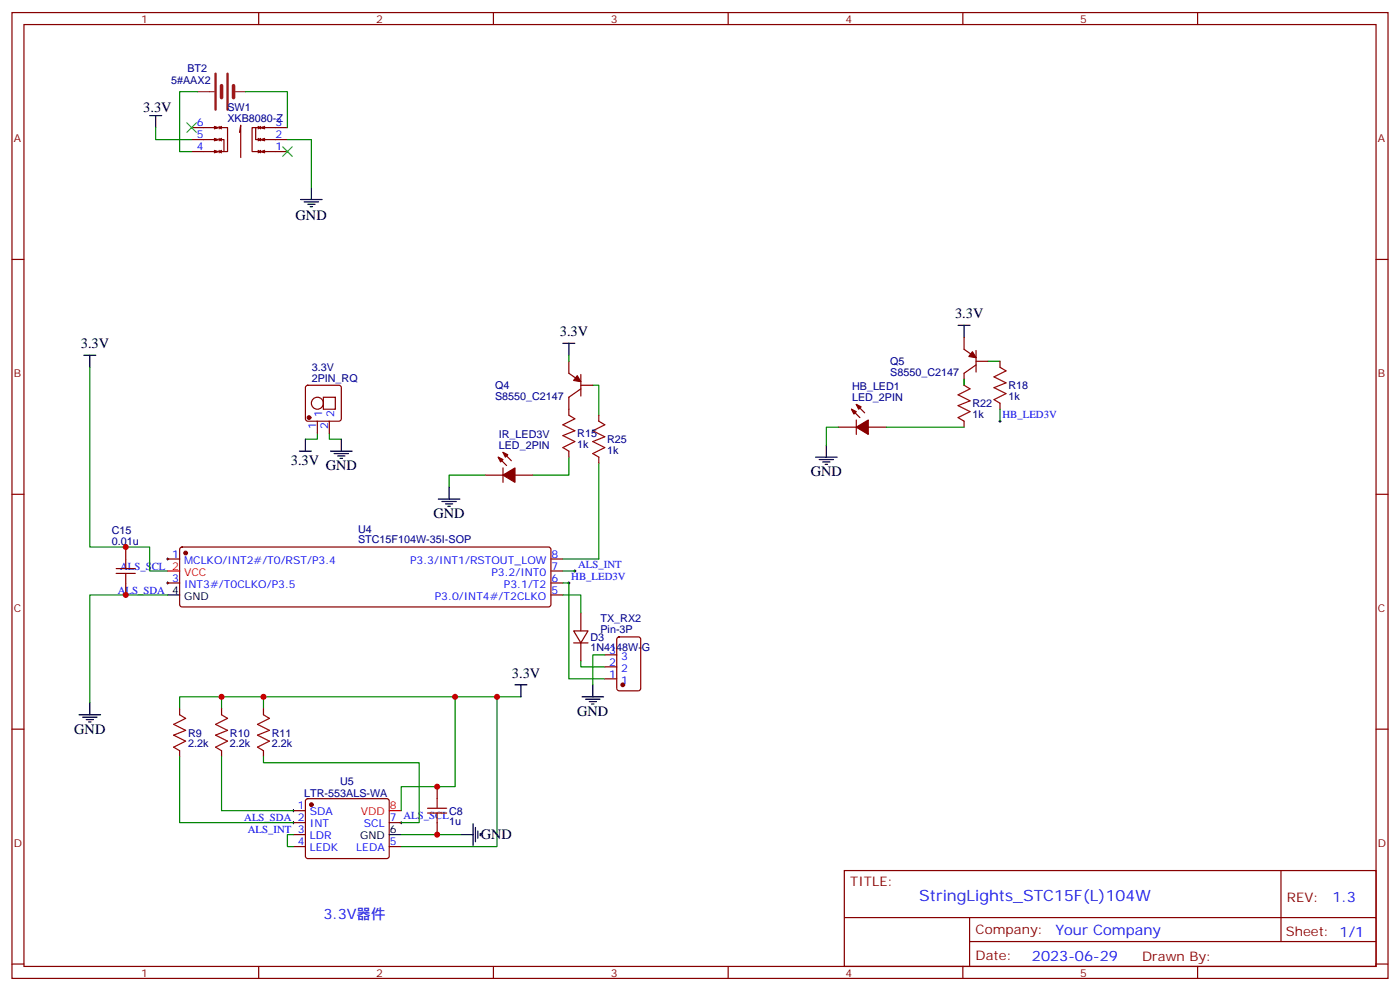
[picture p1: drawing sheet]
<svg xmlns="http://www.w3.org/2000/svg" width="412mm" height="292mm" viewBox="0 0 412 292" stroke-linecap="round" stroke-linejoin="round" font-family="sans-serif">
<g fill="none" stroke="#870000" stroke-width=".35">
<path d="M3.5 3.7h405.4v284.3h-405.4zM7.1 7.2h398.2v277.3h-398.2zM76.2 3.7v3.5M145.3 3.7v3.5M214.5 3.7v3.5M283.6 3.7v3.5M352.8 3.7v3.5M56.4 37.6h7.8l-1.1 .3M63.1 37.2l1.1 .4M64.6 37.2v.7M64.6 37.6l.7 .3M65.3 37.2l-.7 .4h2.4v7h-1"/>
<path d="M70.6 39l.3-2.1v9.5M75.3 37.6h-1v7h2.4l-.7 .4M76 37.2l.7 .4M76.7 37.6h-1.4v3.5h1.4l-.7 .4M76.7 37.2v.7M76.7 37.6l-.7 .3M78 37.2l-1.1 .4M84.7 37.6h-7.8l1.1 .3M56.4 41.1h7.8l-1.1 .4M56.4 44.6h7.8l-1.1 .4M63.1 40.7l1.1 .4M63.1 44.3l1.1 .3"/>
<path d="M64.6 40.7v.8M64.6 44.3v.7M64.6 41.1l.7 .4M64.6 44.6l.7 .4M65.3 40.7l-.7 .4h1.4v3.5h-1.4M65.3 44.3l-.7 .3M76 40.7l.7 .4M76 44.3l.7 .3M76.7 40.7v.8M76.7 44.3v.7M78 40.7l-1.1 .4M78 44.3l-1.1 .3"/>
<path d="M84.7 41.1h-7.8l1.1 .4M84.7 44.6h-7.8l1.1 .4M3.5 76.4h3.6M405.3 76.4h3.6M284 99.3v3.5l3.5 2.5M90.2 113.6l.5-.2h9.1l.5 .2 .2 .5v9.2l-.2 .5-.5 .2h-9.1l-.5-.2-.2-.5v-9.2zM95.2 116.9h3.6v3.6h-3.6zM167.6 106.4v3.5l3.5 2.5M171.1 110.2v6.4M171.1 114.5l-3.5 2.4v5.3M171.1 113.4h3.5M252.2 119.1l2.5 2.4"/>
<path d="M287.5 107.4l-3.5 2.5v3.5M287.5 106.4h3.5M287.5 103.2v6.3M294.6 106.4v1.7M294.6 118.7v1.8M93.5 124v3.5M97 124v3.5M142.9 139.9h5.3M146.8 134.6l2.4 2.5M148.2 133.2l2.4 2.4M148.2 137.8v4.2M151.7 139.9h5.3"/>
<path d="M167.6 132.8v1.8M176.4 122.2v1.8M176.4 134.6v1.7M246.9 125.8h5.3M250.8 120.5l2.5 2.4M252.2 123.6v4.3M255.8 125.8h5.3M284 124v1.8M3.5 145.5h3.6M405.3 145.5h3.6M37 161v3.6M37 171.6v3.6"/>
<path d="M49.4 164.6h3.5M49.4 171.6h3.5M53.2 161.2l.4-.2h108l.5 .2 .2 .5v16.3l-.3 .5-.4 .2h-108l-.5-.3-.2-.4v-16.3zM162.3 164.6h3.5M162.3 171.6h3.5M162.3 175.2h3.5M162.3 168.1h3.5M169 185.7h4.2l-2.1 3.6zM169 189.3h4.2M171.1 180.4v5.3M171.1 189.3v5.3M178.2 199.8h3.5"/>
<path d="M178.2 196.3h3.5M178.2 192.8h3.5M181.9 187.7l.5-.2h5.6l.7 .4v14.8l-.4 .6-5.9 .1-.7-.5v-14.7zM3.5 214.7h3.6M52.9 208.7v1.7M65.3 208.7v1.7M77.6 208.7v1.7M405.3 214.7h3.6M52.9 221v1.8M65.3 221v1.8M77.6 221v1.8M86.4 238.7h3.6"/>
<path d="M90.2 235.3l.5-.2h23.2l.5 .2 .3 .5-.1 16.5-.7 .5-23.5-.1-.4-.6v-16.3zM128.8 231.6v3.5M86.4 242.2h3.6M86.4 245.7h3.6M86.4 249.2h3.6M114.7 242.2h3.5M114.7 249.2h3.5M128.8 242.2v3.5M248.7 256.3h156.6v28.2h-156.6zM377.3 256.3v20.9M248.7 270.1h156.5M285.6 277.2h119.6"/>
<path d="M285.6 270.1v14.2M3.5 283.8h3.6M76.2 284.5v3.5M145.3 284.5v3.5M214.5 284.5v3.5M283.6 284.5v3.5M352.8 284.5v3.5M405.3 283.8h3.6"/>
<circle cx="93.5" cy="118.7" r="1.76"/>
</g>
<g fill="none" stroke="#008700" stroke-width=".35">
<path d="M45.9 37.6v3.5h10.5M58.2 27h-5.3v17.6h3.5M72.3 27h12.4v10.6M84.7 41.1h7v14.1M26.5 108.1v52.9h17.6v7.1h5.3M167.6 104.6v1.8M174.6 113.4h1.8v8.8M284 111.7v1.7M291 106.4h3.6M93.5 127.5v1.8h-3.5M97 127.5v1.8h3.5M142.9 139.9h-10.6v3.5"/>
<path d="M167.6 134.6v5.3h-10.6M176.4 136.3v28.3h-10.6M246.9 125.8h-3.5v5.3M261.1 125.8h22.9M294.6 120.5v3.5M49.4 175.2h-22.9v31.7M165.8 171.6h1.8v28.2h10.6M165.8 175.2h5.3v5.2M165.8 168.1h3.5M171.1 194.6v1.7h7.1M178.2 192.8h-3.6v8.8M65.3 205.1v3.6"/>
<path d="M77.6 205.1v3.6M134.1 205.1v26.5h-15.9v7.1M146.4 205.1v44.1h-28.2M153.5 205.1h-100.6v3.6M52.9 222.8v19.4h33.5M65.3 222.8v15.9h21.1M77.6 222.8v1.7h45.9v17.7h-5.3M86.4 245.7h-1.7v3.5h1.7M118.2 245.7h17.6"/>
</g>
<g fill="none" stroke="#000" stroke-width=".29">
<path d="M294.2 124h.7M294.6 123.6v.8M49 171.6h.7M49 164.6h.7M49.4 164.2v.7M49.4 171.3v.7M167.2 171.6h.7M167.6 171.3v.7M169 168.1h.7M169.3 167.7v.8M86.1 238.7h.7M86.4 238.3v.7"/>
<path d="M86.1 242.2h.7M86.4 241.8v.7M117.8 242.2h.7M118.2 241.8v.7"/>
</g>
<g fill="#870000" stroke="#870000" stroke-width=".35">
<path d="M148.2 139.9l3.5-2.1v4.2z"/>
<path d="M146.8 134.6l1.4 .7-.7 .7z"/>
<path d="M148.2 133.2l1.4 .7-.7 .7z"/>
<path d="M170 110.6l1.1 1.8-2.1-.4z"/>
<path d="M286.5 103.5l1 1.8-2.1-.3z"/>
<path d="M252.2 125.8l3.6-2.2v4.3z"/>
<path d="M250.8 120.5l1.4 .7-.7 .7z"/>
<path d="M252.2 119.1l1.4 .7-.7 .7z"/>
<circle cx="91" cy="122.9" r=".53"/>
<circle cx="54.7" cy="162.8" r=".53"/>
<circle cx="183.4" cy="201.6" r=".53"/>
<circle cx="91.7" cy="236.9" r=".53"/>
</g>
<g fill="none" stroke="#a10000" stroke-width=".35">
<path d="M284 113.4l1.8 1.1-3.6 1.7 3.6 1.8-3.6 1.4 3.6 1.8-3.6 1.7 1.8 1.1M294.6 108.1l1.7 1.1-3.5 1.7 3.5 1.8-3.5 1.4 3.5 1.8-3.5 1.8 1.8 1M167.6 122.2l1.7 1.1-3.5 1.8 3.5 1.7-3.5 1.4 3.5 1.8-3.5 1.8 1.8 1M176.4 124l1.8 1.1-3.6 1.7 3.6 1.8-3.6 1.4 3.6 1.8-3.6 1.7 1.8 1.1M34.2 168.8h5.7M34.2 167.4h5.7M37 164.6v2.8M37 168.8v2.8M52.9 210.4l1.8 1.1-3.5 1.8 3.5 1.7-3.5 1.4 3.5 1.8-3.5 1.8 1.7 1M65.3 210.4l1.7 1.1-3.5 1.8 3.5 1.7-3.5 1.4 3.5 1.8-3.5 1.8 1.8 1M77.6 210.4l1.8 1.1-3.6 1.8 3.6 1.7-3.6 1.4 3.6 1.8-3.6 1.8 1.8 1M125.9 239.4h5.7"/>
<path d="M125.9 237.9h5.7M128.8 235.1v2.8M128.8 239.4v2.8"/>
</g>
<g fill="none" stroke="#000" stroke-width=".35">
<path d="M44.1 34h3.5M45.9 34v3.6M88.5 58.7h6.4M89.6 59.4h4.2M91.7 55.2v3.5M90.7 60.1h2.1M91.4 60.9h.7M282.2 95.8h3.6M284 95.8v3.5M24.7 104.6h3.5M26.5 104.6v3.5M165.8 101.1h3.5"/>
<path d="M167.6 101.1v3.5M88.2 132.8h3.5M90 129.3v3.5M97.4 132.8h6.3M98.4 133.5h4.3M99.5 134.2h2.1M100.2 134.9h.7M100.5 129.3v3.5M240.2 134.6h6.4M241.3 135.3h4.2M242.4 136h2.1M243.1 136.7h.7"/>
<path d="M243.4 131.1v3.5M129.1 146.9h6.4M130.2 147.6h4.2M131.2 148.3h2.1M131.9 149h.7M132.3 143.4v3.5M49.4 175.2h3.5M23.3 210.4h6.3M24.3 211.1h4.3M25.4 211.8h2.1M26.1 212.5h.7M26.5 206.9v3.5"/>
<path d="M151.7 201.6h3.5M153.5 201.6v3.5M171.4 205.1h6.4M172.5 205.8h4.2M173.6 206.6h2.1M174.3 207.3h.7M174.6 201.6v3.5M114.7 245.7h3.5M135.8 245.7h3.5M139.3 242.5v6.4M140.1 243.6v4.2M140.8 244.7v2.1"/>
<path d="M141.5 245.4v.7"/>
</g>
<path d="M49.4 168.1h3.5M114.7 238.7h3.5" fill="none" stroke="#f00" stroke-width=".35"/>
<path d="M63.5 21.7v10.6M67 21.7v10.6" fill="none" stroke="#8c2424" stroke-width=".71"/>
<path d="M65.3 25.2v3.6M68.8 25.2v3.6" fill="none" stroke="#8c2424" stroke-width="1.1"/>
<path d="M58.2 27h4.9M68.8 27h3.5" fill="none" stroke="#8c2424" stroke-width=".35"/>
<path d="M55 36.2l2.9 2.8M57.9 36.2l-2.9 2.8M83.3 43.2l2.8 2.8M86.1 43.2l-2.8 2.8" fill="none" stroke="#3c3" stroke-width=".35"/>
<g fill="#c00">
<circle cx="65.3" cy="205.1" r=".88"/>
<circle cx="77.6" cy="205.1" r=".88"/>
<circle cx="146.4" cy="205.1" r=".88"/>
<circle cx="134.1" cy="205.1" r=".88"/>
<circle cx="37" cy="175.2" r=".88"/>
<circle cx="37" cy="161" r=".88"/>
<circle cx="128.8" cy="245.7" r=".88"/>
<circle cx="128.8" cy="231.6" r=".88"/>
</g>
<text font-size="4.6" fill="#00f" x="270.8" y="265.3">StringLights_STC15F(L)104W</text>
<g font-size="4.2">
<text x="42.2" y="33">3.3V</text>
<text x="87.1" y="64.9">GND</text>
<text x="281.3" y="93.7">3.3V</text>
<text x="164.9" y="99">3.3V</text>
<text x="23.8" y="102.5">3.3V</text>
<text x="85.7" y="136.8">3.3V</text>
<text x="96" y="138.5">GND</text>
<text x="238.8" y="140.2">GND</text>
<text x="127.7" y="152.6">GND</text>
<text x="150.8" y="199.5">3.3V</text>
<text x="170" y="210.8">GND</text>
<text x="21.9" y="216.1">GND</text>
<text x="141.6" y="247.1">GND</text>
</g>
<g font-size="4.2" fill="#00f">
<text x="392.5" y="265.6">1.3</text>
<text x="95.2" y="270.4">3.3V器件</text>
<text x="310.9" y="275.1">Your Company</text>
<text x="304" y="282.9">2023-06-29</text>
</g>
<g font-size="3.9" fill="#800">
<text x="250.5" y="260.9">TITLE:</text>
<text x="379.1" y="265.6">REV:</text>
<text x="287.4" y="275.1">Company:</text>
<text x="378.7" y="275.7">Sheet: 1/1</text>
<text x="287.4" y="282.8">Date:</text>
<text x="336.4" y="282.8">Drawn By:</text>
</g>
<g font-size="3.2" fill="#800">
<text x="41.6" y="6.7">1</text>
<text x="110.8" y="6.7">2</text>
<text x="179.9" y="6.7">3</text>
<text x="249.1" y="6.7">4</text>
<text x="318.2" y="6.7">5</text>
<text x="4.1" y="41.8">A</text>
<text x="405.9" y="41.8">A</text>
<text x="4.1" y="110.9">B</text>
<text x="405.9" y="110.9">B</text>
<text x="4.1" y="180.1">C</text>
<text x="405.9" y="180.1">C</text>
<text x="4.1" y="249.2">D</text>
<text x="405.9" y="249.2">D</text>
<text x="41.6" y="287.5">1</text>
<text x="110.8" y="287.5">2</text>
<text x="179.9" y="287.5">3</text>
<text x="249.1" y="287.5">4</text>
<text x="318.2" y="287.5">5</text>
</g>
<g font-size="3.2" fill="#000080">
<text x="55.2" y="21.1">BT2</text>
<text x="50.4" y="24.6">5#AAX2</text>
<text x="67" y="35.8">XKB8080-Z</text>
<text x="67" y="32.6">SW1</text>
<text x="262.2" y="107.5">Q5</text>
<text x="91.8" y="112.4">2PIN_RQ</text>
<text x="91.8" y="109.2">3.3V</text>
<text x="262.2" y="110.7">S8550_C2147</text>
<text x="145.8" y="117.7">S8550_C2147</text>
<text x="145.8" y="114.6">Q4</text>
<text x="251" y="118">LED_2PIN</text>
<text x="251" y="114.8">HB_LED1</text>
<text x="286.5" y="119.9">R22</text>
<text x="297" y="117.7">1k</text>
<text x="297" y="114.5">R18</text>
<text x="286.5" y="123">1k</text>
<text x="146.9" y="128.9">IR_LED3V</text>
<text x="170" y="131.9">1k</text>
<text x="170" y="128.7">R15</text>
<text x="178.9" y="130.4">R25</text>
<text x="146.9" y="132.1">LED_2PIN</text>
<text x="178.9" y="133.6">1k</text>
<text x="32.9" y="160.4">0.01u</text>
<text x="32.9" y="157.3">C15</text>
<text x="105.5" y="159.9">STC15F104W-35I-SOP</text>
<text x="105.5" y="156.9">U4</text>
<text x="176.9" y="183.1">TX_RX2</text>
<text x="173.9" y="191.8">1N4148W-G</text>
<text x="173.9" y="188.7">D3</text>
<text x="176.9" y="186.4">Pin-3P</text>
<text x="55.4" y="220">2.2k</text>
<text x="55.4" y="216.9">R9</text>
<text x="67.7" y="220">2.2k</text>
<text x="67.7" y="216.9">R10</text>
<text x="80.1" y="220">2.2k</text>
<text x="80.1" y="216.9">R11</text>
<text x="100.2" y="231">U5</text>
<text x="89.6" y="234.5">LTR-553ALS-WA</text>
<text x="132.3" y="239.8">C8</text>
<text x="132.3" y="243">1u</text>
</g>
<g font-size="3.2" fill="#00f">
<text x="58" y="37.2">6</text>
<text x="58" y="40.7">5</text>
<text x="81.1" y="37.2">3</text>
<text x="81.1" y="40.7">2</text>
<text x="58" y="44.3">4</text>
<text x="81.1" y="44.3">1</text>
<text x="94.9" y="122.7" transform="rotate(-90 94.9 122.7)">1</text>
<text x="98.4" y="122.7" transform="rotate(-90 98.4 122.7)">2</text>
<text x="295.3" y="123.1">HB_LED3V</text>
<text x="93.1" y="126.2" transform="rotate(-90 93.1 126.2)">1</text>
<text x="96.7" y="126.2" transform="rotate(-90 96.7 126.2)">2</text>
<text x="35.4" y="167.7">ALS_SCL 2</text>
<text x="50.7" y="164.2">1</text>
<text x="54.2" y="166">MCLKO/INT2#/T0/RST/P3.4</text>
<text x="120.8" y="166">P3.3/INT1/RSTOUT_LOW</text>
<text x="162.5" y="167.7">7</text>
<text x="162.5" y="164.2">8</text>
<text x="170.3" y="167.3">ALS_INT</text>
<text x="50.7" y="171.3">3</text>
<text x="54.2" y="173">INT3#/T0CLKO/P3.5</text>
<text x="144.8" y="169.5">P3.2/INT0</text>
<text x="148.5" y="173">P3.1/T2</text>
<text x="162.5" y="171.3">6</text>
<text x="168.3" y="170.7">HB_LED3V</text>
<text x="34.7" y="174.8">ALS_SDA 4</text>
<text x="128.1" y="176.6">P3.0/INT4#/T2CLKO</text>
<text x="162.5" y="174.8">5</text>
<text x="179.5" y="196">2</text>
<text x="179.5" y="192.4">3</text>
<text x="183" y="197.7">2</text>
<text x="183" y="194.2">3</text>
<text x="179.5" y="199.5">1</text>
<text x="183" y="201.3">1</text>
<text x="87.8" y="238.3">1</text>
<text x="71.9" y="241.8">ALS_SDA 2</text>
<text x="73" y="245.4">ALS_INT 3</text>
<text x="91.3" y="240.1">SDA</text>
<text x="91.3" y="243.6">INT</text>
<text x="107.2" y="243.6">SCL</text>
<text x="114.8" y="241.8">7 ALS_SCL</text>
<text x="87.8" y="248.9">4</text>
<text x="91.3" y="247.1">LDR</text>
<text x="91.3" y="250.6">LEDK</text>
<text x="105" y="250.6">LEDA</text>
<text x="114.8" y="248.9">5</text>
</g>
<g font-size="3.2" fill="#f00">
<text x="54.2" y="169.5">VCC</text>
<text x="114.8" y="238.3">8</text>
<text x="106.3" y="240.1">VDD</text>
</g>
<g font-size="3.2">
<text x="54.2" y="176.6">GND</text>
<text x="114.8" y="245.4">6</text>
<text x="106.1" y="247.1">GND</text>
</g>
</svg>
